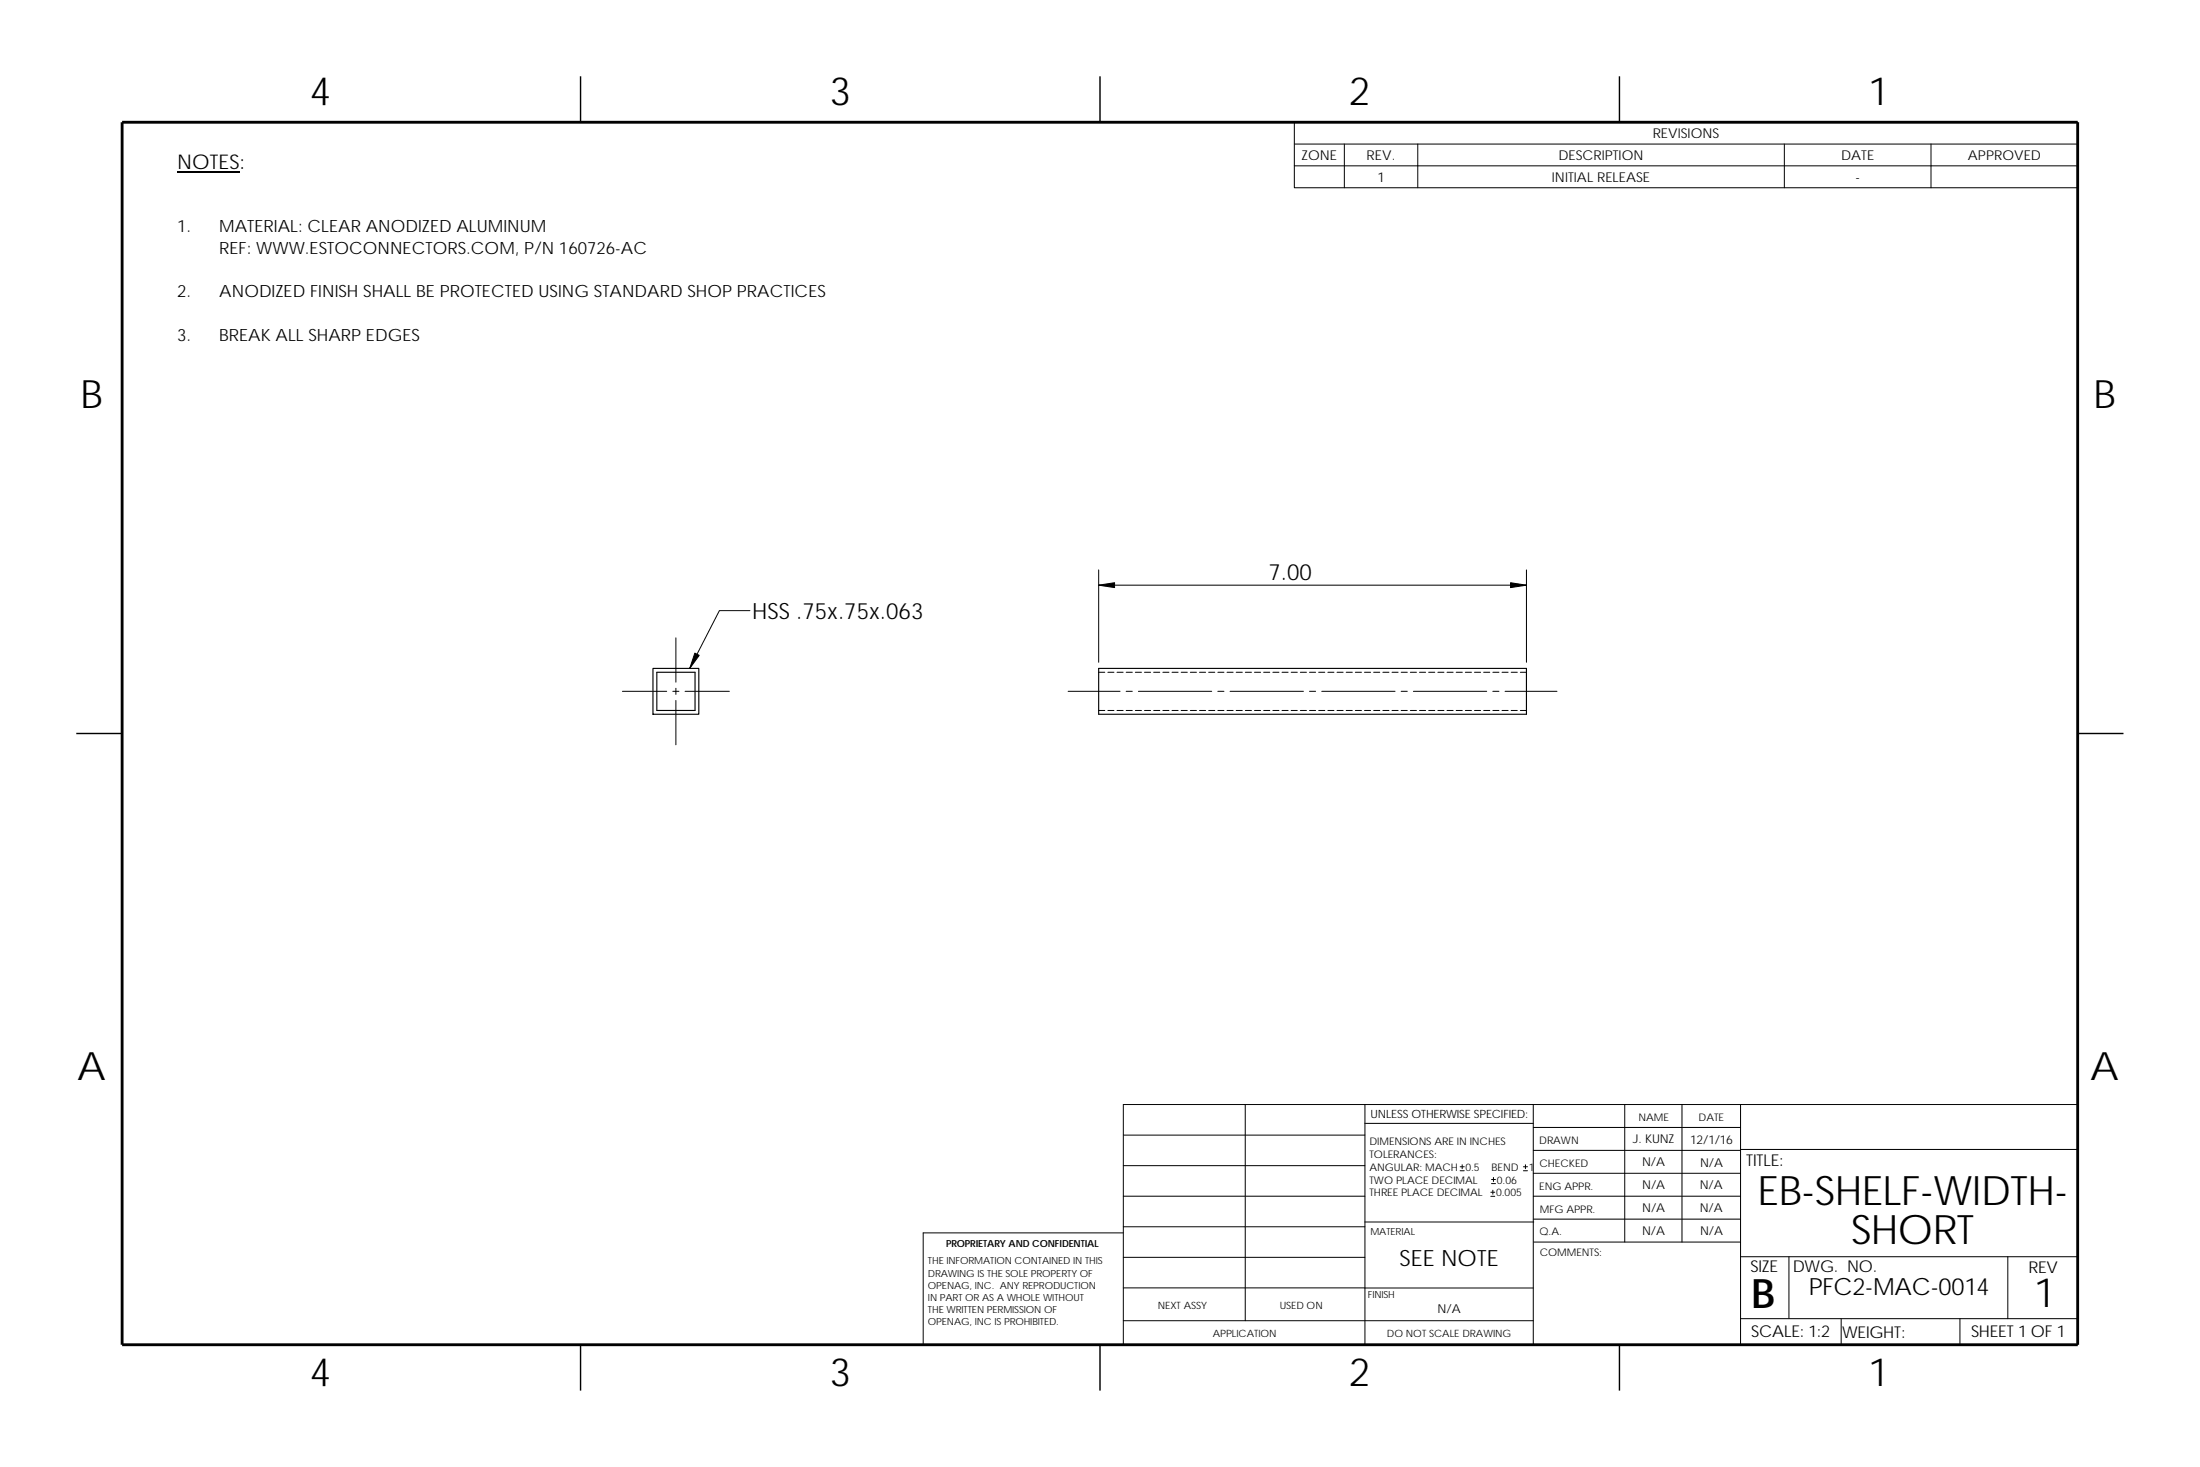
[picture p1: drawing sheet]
<svg xmlns="http://www.w3.org/2000/svg" width="457mm" height="305mm" viewBox="0 0 457 305" stroke-linecap="round" stroke-linejoin="round" font-family="sans-serif">
<g fill="none" stroke="#000" stroke-width=".21">
<path d="M269 25.4h162.8v13.6h-162.8zM269 29.9h162.8M269 34.5h162.8M279.4 29.9v9.1M294.6 29.9v9.1M370.8 29.9v9.1M401.3 29.9v9.1M228.3 118.4v19.2M317.2 118.4v19.2M140.5 132.5v9.2M155.9 126.9h-6.4l-6.2 12M228.3 139.7h1.3"/>
<path d="M228.3 121.6h88.9M230.2 139.7h1.3M232.1 139.7h1.3M234 139.7h1.3M235.9 139.7h1.3M237.8 139.7h1.3M239.8 139.7h1.2M241.7 139.7h1.2M243.6 139.7h1.2M245.5 139.7h1.2M247.4 139.7h1.2M249.3 139.7h1.2"/>
<path d="M251.2 139.7h1.3M253.1 139.7h1.3M255 139.7h1.3M256.9 139.7h1.3M258.8 139.7h1.3M260.7 139.7h1.3M262.6 139.7h1.3M264.5 139.7h1.3M266.4 139.7h1.3M268.3 139.7h1.3M270.2 139.7h1.3M272.1 139.7h1.3"/>
<path d="M274 139.7h1.3M275.9 139.7h1.3M277.9 139.7h1.2M279.8 139.7h1.2M281.7 139.7h1.2M283.6 139.7h1.2M285.5 139.7h1.2M287.4 139.7h1.2M289.3 139.7h1.3M291.2 139.7h1.3M293.1 139.7h1.3M295 139.7h1.3"/>
<path d="M296.9 139.7h1.3M298.8 139.7h1.3M300.7 139.7h1.3M302.6 139.7h1.3M304.5 139.7h1.3M306.4 139.7h1.3M308.3 139.7h1.3M310.2 139.7h1.3M312.1 139.7h1.3M314 139.7h1.3M316 139.7h1.2M129.3 143.6h9.3"/>
<path d="M139.8 143.6h1.3M140.5 143v1.3M140.5 145.5v9.2M142.4 143.6h9.2M222 143.6h10.8M228.3 147.6h1.3M230.2 147.6h1.3M232.1 147.6h1.3M234 147.6h1.3M234 143.6h1.3M235.9 147.6h1.3M236.6 143.6h15.2"/>
<path d="M237.8 147.6h1.3M239.8 147.6h1.2M241.7 147.6h1.2M243.6 147.6h1.2M245.5 147.6h1.2M247.4 147.6h1.2M249.3 147.6h1.2M251.2 147.6h1.3M253.1 147.6h1.3M253.1 143.6h1.3M255 147.6h1.3M255.6 143.6h15.3"/>
<path d="M256.9 147.6h1.3M258.8 147.6h1.3M260.7 147.6h1.3M262.6 147.6h1.3M264.5 147.6h1.3M266.4 147.6h1.3M268.3 147.6h1.3M270.2 147.6h1.3M272.1 147.6h1.3M272.1 143.6h1.3M274 147.6h1.3M274.7 143.6h15.2"/>
<path d="M275.9 147.6h1.3M277.9 147.6h1.2M279.8 147.6h1.2M281.7 147.6h1.2M283.6 147.6h1.2M285.5 147.6h1.2M287.4 147.6h1.2M289.3 147.6h1.3M291.2 147.6h1.3M291.2 143.6h1.3M293.1 147.6h1.3M293.7 143.6h15.3"/>
<path d="M295 147.6h1.3M296.9 147.6h1.3M298.8 147.6h1.3M300.7 147.6h1.3M302.6 147.6h1.3M304.5 147.6h1.3M306.4 147.6h1.3M308.3 147.6h1.3M310.2 147.6h1.3M310.2 143.6h1.3M312.1 147.6h1.3M312.8 143.6h10.8"/>
<path d="M314 147.6h1.3M316 147.6h1.2M233.4 235.8h50.3M258.8 229.5v44.9M283.7 229.5v49.9M283.7 233.4h34.9M318.6 229.5v49.9M318.6 234.3h43.1M318.6 239h43.1M337.7 229.5v28.6M349.5 229.5v28.6M361.7 238.8h70.1"/>
<path d="M361.7 229.5v49.9M233.4 256.2h-41.5v23.2h239.9v-49.9h-198.4v49.9M233.4 248.5h50.3M233.4 242.2h50.3M233.4 254.9h50.3M283.7 253.9h35M303.4 243.2h.9M303.4 242.4h.9M303.9 242v.8M309.8 248.6h.8M309.8 247.7h.8M310 245.9h.8"/>
<path d="M310 245.1h.8M310.2 247.3v.8M310.4 244.6v.9M316.6 243.2h.8M316.6 242.4h.8M317 242v.8M318.6 253.3h43.1M318.6 248.5h43.1M318.6 243.8h43.1M318.7 258.1h43M233.4 267.6h50.3M233.4 261.2h50.3"/>
<path d="M233.4 274.4h85.2M283.7 267.6h34.9M361.7 261.1h70.1M361.7 274h70.1M371.8 261.1v12.9M382.6 274v5.4M407.3 274v5.4M417.3 261.1v12.9"/>
</g>
<path d="M120.6 15.9v9.5M228.6 15.9v9.5M336.5 15.9v9.5M15.9 152.4h9.5M431.8 152.4h9.5M120.6 279.4v9.5M228.6 279.4v9.5M336.5 279.4v9.5" fill="none" stroke="#000" stroke-width=".3"/>
<path d="M25.4 25.4h406.4v254h-406.4z" fill="none" stroke="#000" stroke-width=".59"/>
<path d="M135.7 138.9h9.5v9.5h-9.5zM136.5 139.7h7.9v7.9h-7.9zM228.3 138.9h88.9v9.5h-88.9z" fill="none" stroke="#000" stroke-width=".23"/>
<path d="M36.8 35.7h13" fill="none" stroke="#000" stroke-width=".25"/>
<g fill="#000" stroke="#000" stroke-width=".21">
<path d="M144.4 135.7l.9 .5-2 2.7z" fill-rule="evenodd"/>
<path d="M228.3 121.6l3.3-.5v1z" fill-rule="evenodd"/>
<path d="M313.9 121.1l3.3 .5-3.3 .5z" fill-rule="evenodd"/>
</g>
<g font-size="8.4">
<text x="365.3" y="250.3">EB-SHELF-WIDTH-</text>
<text x="384.7" y="258.4">SHORT</text>
<text x="364" y="271.7">B</text>
<text x="422.7" y="271.5">1</text>
</g>
<g font-size="8.1">
<text x="64.4" y="21.7">4</text>
<text x="172.4" y="21.7">3</text>
<text x="280.3" y="21.7">2</text>
<text x="388.3" y="21.7">1</text>
<text x="16.7" y="84.7">B</text>
<text x="435.1" y="84.7">B</text>
<text x="16" y="224.4">A</text>
<text x="434.4" y="224.4">A</text>
<text x="64.4" y="287.9">4</text>
<text x="172.4" y="287.9">3</text>
<text x="280.3" y="287.9">2</text>
<text x="388.3" y="287.9">1</text>
</g>
<text font-size="4.9" x="375.9" y="269.2">PFC2-MAC-0014</text>
<g font-size="4.7">
<text x="263.6" y="120.6">7.00</text>
<text x="156.3" y="128.6">HSS .75x.75x.063</text>
<text x="290.9" y="263">SEE NOTE</text>
</g>
<text font-size="4.2" x="36.8" y="35.2">NOTES:</text>
<g font-size="3.5">
<text x="36.8" y="48.2">1.</text>
<text x="45.6" y="52.7">REF: WWW.ESTOCONNECTORS.COM, P/N 160726-AC</text>
<text x="45.6" y="48.2">MATERIAL: CLEAR ANODIZED ALUMINUM</text>
<text x="36.8" y="61.8">2.</text>
<text x="45.6" y="61.8">ANODIZED FINISH SHALL BE PROTECTED USING STANDARD SHOP PRACTICES</text>
<text x="36.8" y="70.9">3.</text>
<text x="45.6" y="70.9">BREAK ALL SHARP EDGES</text>
</g>
<g font-size="3.4">
<text x="362.9" y="242.2">TITLE:</text>
<text x="363.8" y="264.3">SIZE</text>
<text x="372.6" y="264.3">DWG. NO.</text>
<text x="421.6" y="264.4">REV</text>
<text x="363.9" y="277.9">SCALE: 1:2</text>
<text x="382.8" y="277.9">WEIGHT:</text>
<text x="409.6" y="277.9">SHEET 1 OF 1</text>
</g>
<g font-size="2.8">
<text x="343.5" y="28.7">REVISIONS</text>
<text x="270.5" y="33.3">ZONE</text>
<text x="284" y="33.3">REV.</text>
<text x="323.9" y="33.3">DESCRIPTION</text>
<text x="382.6" y="33.3">DATE</text>
<text x="409" y="33.3">APPROVED</text>
<text x="286.2" y="37.8">1</text>
<text x="322.5" y="37.8">INITIAL RELEASE</text>
<text x="385.6" y="37.8">-</text>
</g>
<g font-size="2.5">
<text x="339.3" y="237.6">J. KUNZ</text>
<text x="351.3" y="237.7">12/1/16</text>
<text x="341.2" y="242.3">N/A</text>
<text x="353.3" y="242.4">N/A</text>
<text x="341.3" y="251.9">N/A</text>
<text x="341.3" y="247.1">N/A</text>
<text x="353.3" y="247">N/A</text>
<text x="353.3" y="251.8">N/A</text>
<text x="341.3" y="256.6">N/A</text>
<text x="353.3" y="256.5">N/A</text>
<text x="298.8" y="272.7">N/A</text>
</g>
<text font-size="2.4" x="284.8" y="232.4">UNLESS OTHERWISE SPECIFIED:</text>
<g font-size="2.2">
<text x="340.5" y="232.9">NAME</text>
<text x="353" y="232.9">DATE</text>
<text x="284.6" y="238">DIMENSIONS ARE IN INCHES</text>
<text x="319.9" y="237.7">DRAWN</text>
<text x="284.6" y="245.9">TWO PLACE DECIMAL</text>
<text x="284.6" y="240.6">TOLERANCES:</text>
<text x="284.6" y="243.3">ANGULAR: MACH</text>
<text x="304.5" y="243.3">0.5</text>
<text x="310" y="243.3">BEND</text>
<text x="311.1" y="245.9">0.06</text>
<text x="317.7" y="243.3">1</text>
<text x="319.9" y="242.5">CHECKED</text>
<text x="284.6" y="248.6">THREE PLACE DECIMAL</text>
<text x="310.9" y="248.6">0.005</text>
<text x="319.9" y="247.2">ENG APPR.</text>
<text x="320" y="251.9">MFG APPR.</text>
<text x="320" y="256.6">Q.A.</text>
<text x="320" y="260.9">COMMENTS:</text>
</g>
<g font-size="2.1">
<text x="240.6" y="271.9">NEXT ASSY</text>
<text x="265.9" y="271.9">USED ON</text>
<text x="252" y="277.8">APPLICATION</text>
<text x="288.2" y="277.8">DO NOT SCALE DRAWING</text>
</g>
<g font-size="2">
<text x="284.8" y="256.6">MATERIAL</text>
<text x="192.8" y="262.7">THE INFORMATION CONTAINED IN THIS</text>
<text x="196.6" y="259.1">PROPRIETARY AND CONFIDENTIAL</text>
<text x="192.8" y="265.3">DRAWING IS THE SOLE PROPERTY OF</text>
<text x="192.8" y="267.8">OPENAG, INC. ANY REPRODUCTION</text>
<text x="284.2" y="269.7">FINISH</text>
<text x="192.8" y="275.4">OPENAG, INC IS PROHIBITED.</text>
<text x="192.8" y="270.3">IN PART OR AS A WHOLE WITHOUT</text>
<text x="192.8" y="272.8">THE WRITTEN PERMISSION OF</text>
</g>
</svg>
